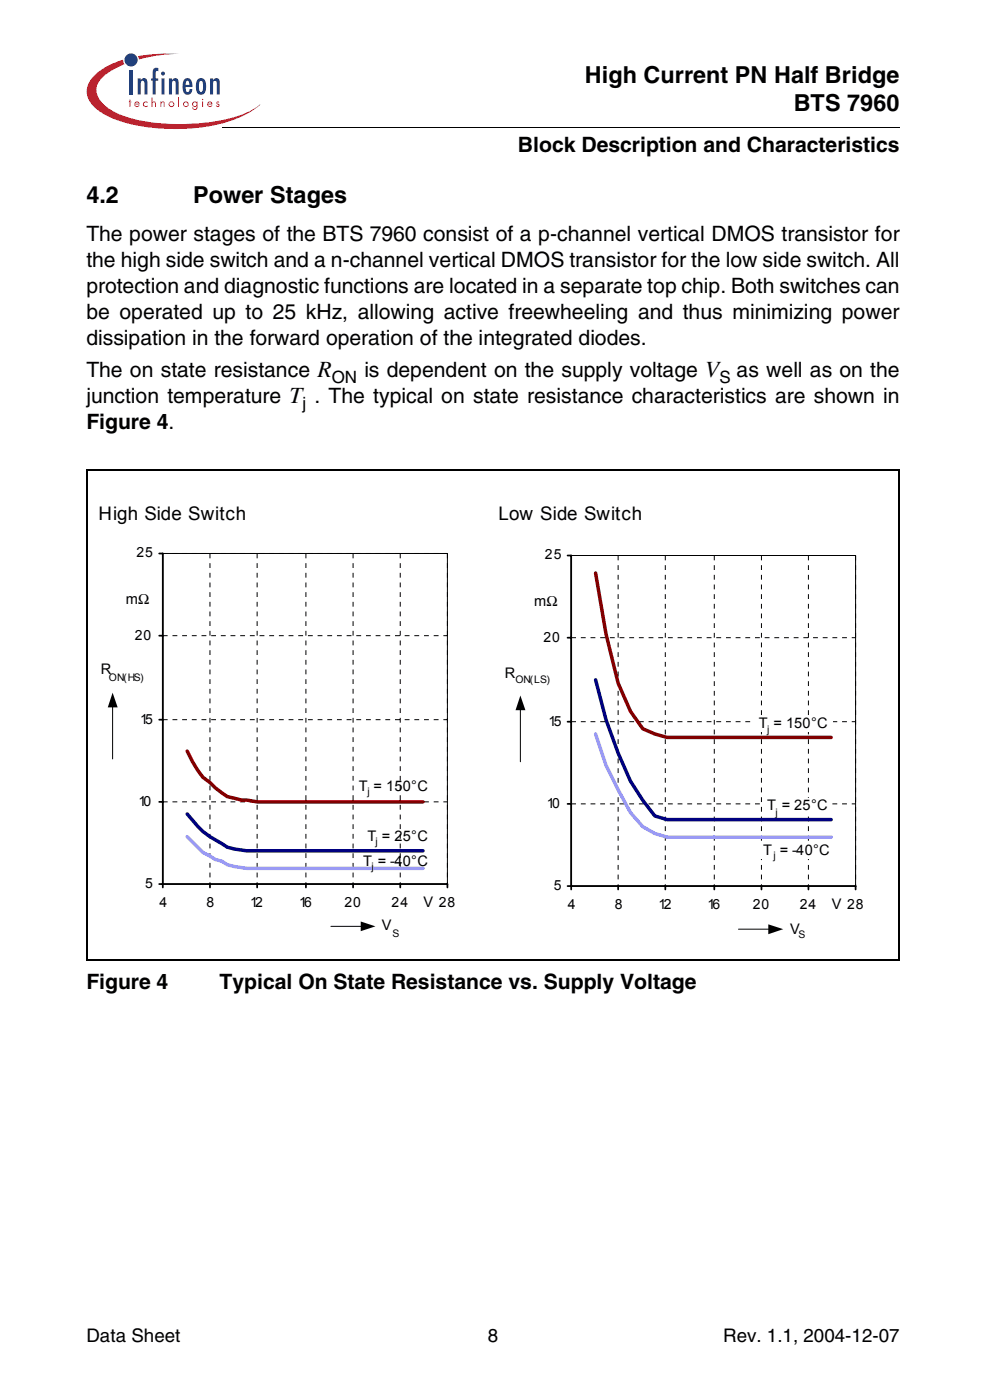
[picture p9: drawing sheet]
<svg xmlns="http://www.w3.org/2000/svg" width="207mm" height="294mm" viewBox="0 0 207 294" stroke-linecap="round" stroke-linejoin="round" font-family="sans-serif">
<g fill="#c82434">
<path d="M27.2 20.9h.2v.4h.2v.2h-.2v1h-.2v-1h-.1z"/>
<path d="M30.2 21.5l.6-.2 .2 .1v.3a.42 .42 0 0 0-.6-.1 .42 .42 0 0 0 0 .6 .42 .42 0 0 0 .6-.1v.3a.6 .6 0 0 1-.8-.1 .6 .6 0 0 1 0-.8z"/>
<path d="M31.8 20.5h.2v1l.4-.2 .3 .3 .1 .9h-.2l-.1-.8-.2-.2-.3 .2v.8h-.2z"/>
<path d="M33.7 21.3h.2v.2l.3-.2 .2 .1 .2 1.1h-.2v-.8l-.2-.2-.3 .2v.8h-.2z"/>
<path d="M37.4 20.5h.2v2h-.2z"/>
<path d="M45.5 21.5a.34 .34 0 0 1 .6 0h-.5l.1 .2a.4 .4 0 0 1 .4 .4 .4 .4 0 0 1-.3 .4 .4 .4 0 0 1-.5-.3l.6 .1-.1-.3a.4 .4 0 0 1-.3-.5z"/>
<path d="M29 11.8a36.8 36.8 0 0 1 8.7-.5 31.9 31.9 0 0 0-8.5 1.2z"/>
<path d="M19.9 15.8a14.7 14.7 0 0 1 6-3.3l.2 1a9.9 9.9 0 0 0-5.7 4.4 4 4 0 0 0 1.7 4.3 20.8 20.8 0 0 0 11.3 3.7 40 40 0 0 0 18.7-2.3l2.5-1.7a19.5 19.5 0 0 1-10.2 4.6 41.7 41.7 0 0 1-20.1-1.4 10 10 0 0 1-5.7-4.2 4.3 4.3 0 0 1 1.3-5.1z"/>
<path d="M28.5 21.6l.3-.1 .3 .3h-.7zM28.4 21.5a.59 .59 0 0 0 0 .9 .59 .59 0 0 0 .9-.2l-.2-.1-.2 .2a.37 .37 0 0 1-.5-.4h.9a.55 .55 0 0 0-.3-.5 .55 .55 0 0 0-.6 .1z"/>
<path d="M35.6 21.9a.41 .41 0 0 1 .8 0 .41 .41 0 0 1-.8 0zM35.4 21.9a.6 .6 0 0 0 1.2 0 .6 .6 0 0 0-1.2 0z"/>
<path d="M38.6 21.9a.45 .45 0 0 1 .9 0 .45 .45 0 0 1-.9 0zM38.4 21.9a.6 .6 0 0 0 1.2 0 .6 .6 0 0 0-1.2 0z"/>
<path d="M40.5 21.9a.4 .4 0 0 1 .8 0 .4 .4 0 0 1-.8 0zM40.5 21.5a.57 .57 0 0 0 0 .8 .57 .57 0 0 0 .8 0 .44 .44 0 0 1-.1 .5 .44 .44 0 0 1-.5 .1l-.1-.3h-.2a.57 .57 0 0 0 .6 .5 .57 .57 0 0 0 .5-.7v-1.1h-.2v.2l-.4-.2z"/>
<path d="M42.5 21.3h.2v1.2h-.2zM42.4 20.9a.15 .15 0 0 1 .3 0 .15 .15 0 0 1-.3 0z"/>
<path d="M43.8 21.6l.3-.1 .3 .3h-.7zM43.7 21.5a.59 .59 0 0 0 0 .9 .59 .59 0 0 0 .9-.2l-.2-.1-.2 .2a.37 .37 0 0 1-.5-.4h.9a.55 .55 0 0 0-.3-.5 .55 .55 0 0 0-.6 .1z"/>
</g>
<g fill="#18469d">
<path d="M27.2 14.8h.7v5.1h-.7z"/>
<path d="M28.9 16.5h.7v.4a.78 .78 0 0 1 1-.4 .78 .78 0 0 1 .4 1v2.4h-.7v-2.6l-.4-.3a.58 .58 0 0 0-.3 .7v2.2h-.7z"/>
<path d="M32.2 14.5a.91 .91 0 0 1 1.1-.2v.7l-.3-.1-.3 .3v1.3h.5v.5h-.5v2.9h-.6v-2.9h-.4v-.5h.4v-1.5z"/>
<path d="M35.5 16.5h.6v.4a.78 .78 0 0 1 1.1-.4 .78 .78 0 0 1 .3 1v2.4h-.6v-2.6l-.4-.3a.58 .58 0 0 0-.4 .7v2.2h-.6z"/>
<path d="M44.1 16.5h.7v.4a.78 .78 0 0 1 1-.4 .78 .78 0 0 1 .4 1v2.4h-.7v-2.6l-.4-.3a.58 .58 0 0 0-.3 .7v2.2h-.7z"/>
<path d="M33.9 16.5h.7v3.4h-.7zM33.8 15.5a.45 .45 0 0 1 .9 0 .45 .45 0 0 1-.9 0z"/>
<path d="M39.1 17.1l.3-.1a.73 .73 0 0 1 .4 .8h-.8zM38.9 16.5a2.66 2.66 0 0 0 0 3.3 1.02 1.02 0 0 0 1.1-.1 1.02 1.02 0 0 0 .4-1h-.6l-.1 .6-.3 .1a.97 .97 0 0 1-.4-1.1l1.4-.1a1.54 1.54 0 0 0-1-1.8z"/>
<path d="M41.9 17.1l.3-.1a1.27 1.27 0 0 1 .4 1.5l-.1 .7-.3 .1a1.26 1.26 0 0 1-.4-1.4zM41.4 16.8l-.3 1.4a1.24 1.24 0 0 0 .3 1.3 1.24 1.24 0 0 0 1.3 .3 2.57 2.57 0 0 0 0-3.3l-.5-.1-.5 .1z"/>
<circle cx="27.5" cy="12.6" r="1.38"/>
</g>
<path d="M46.6 26.6l.1 .2z" fill="#000"/>
<path d="M46.7 26.7h142.3" fill="none" stroke="#000" stroke-width=".21"/>
<path d="M18.1 28.8h45.9v4.8h-45.9z" fill="#fff"/>
<g fill="none" stroke="#000" stroke-width=".21" stroke-dasharray="1 1 1 1 1 1 1 1" stroke-linecap="butt">
<path d="M34.2 116.3h59.8M44.1 116.3v69.5M54 116.3v69.5M64.2 116.3v69.5M74.2 116.3v69.5M84.1 116.3v69.5M94 116.3v69.5M120 116.7h59.7M129.8 116.7v69.5M139.7 116.7v69.5M150 116.7v69.5M159.9 116.7v69.5"/>
<path d="M169.8 116.7v69.5M179.7 116.7v69.5M34.2 133.6h59.8M120 134h59.7M34.2 151.2h59.8M120 151.7h59.7M34.2 168.5h59.8M120 168.9h59.7"/>
</g>
<path d="M34.2 116.3h59.8v69.5h-59.8zM120 116.7h59.7v69.5h-59.7zM23.7 148.4v11.1M109.3 149v11.1M69.5 194.7h6.5M155.1 195.3h6.5" fill="none" stroke="#000" stroke-width=".21"/>
<g fill="none" stroke="#000" stroke-width=".37">
<path d="M33.4 116.3h.8v70.2M119.2 116.7h.8v70.2M33.4 133.6h.8M119.2 134h.8M33.4 151.2h.8M119.2 151.7h.8M33.4 168.5h.8M119.2 168.9h.8M33.4 185.8h60.6v.7M44.1 185.8v.7M54 185.8v.7M64.2 185.8v.7"/>
<path d="M74.2 185.8v.7M84.1 185.8v.7M119.2 186.2h60.5v.7M129.8 186.2v.7M139.7 186.2v.7M150 186.2v.7M159.9 186.2v.7M169.8 186.2v.7"/>
</g>
<path d="M125.1 154.3l2.2 6.6 5.1 9.9 2.6 2.9 2.5 1.5 2.6 .7h34.5M39.3 175.8l3.3 3.3 2.6 1.5 1.4 .4 1.1 .7 4.1 .8h37" fill="none" stroke="#9a9aff" stroke-width=".73"/>
<path d="M125.1 142.9l2.2 8.4 2.5 7 2.6 5.9 2.6 4 2.5 3.3 2.6 .7h34.5M39.3 171.1a18.1 18.1 0 0 0 7.3 6.2l1.1 .7 4.1 .8h37" fill="none" stroke="#000080" stroke-width=".73"/>
<path d="M125.1 120.4l2.2 12.9 2.5 10.3 2.6 5.9 2.6 3.7 2.5 1.1 2.6 .7h34.5M39.3 157.8l1.1 2.3 2.2 3.3 1.5 1.1 1.1 1.1 2.5 1.8 3 .7h1.1l2.2 .4h34.8" fill="none" stroke="#800000" stroke-width=".73"/>
<path d="M23.7 145.6l1 3.1h-2.1zM109.3 146.2l1 3.1h-2zM75.8 193.7l3.1 1-3.1 1zM161.4 194.3l3.1 1-3.1 1z" fill="#000"/>
<g fill="#fff">
<path d="M158 150.5h16.8v3.3h-16.8z"/>
<path d="M160.1 167.8h14.2v3.2h-14.2z"/>
<path d="M159.5 177.1h15.2v3.3h-15.2z"/>
</g>
<path d="M18.3 98.7h170.6M18.3 98.6v103.2M188.8 98.7v103.3M18.1 201.8h170.7" fill="none" stroke="#000" stroke-width=".25"/>
<g font-size="4.9">
<text x="122.8" y="17.4">High Current PN Half Bridge</text>
<text x="166.7" y="23.3">BTS 7960</text>
<text x="18.1" y="42.6">4.2</text>
<text x="40.5" y="42.6">Power Stages</text>
</g>
<g font-size="4.4">
<text x="108.8" y="31.9">Block Description and Characteristics</text>
<text x="18.1" y="50.7">The power stages of the BTS 7960 consist of a p-channel vertical DMOS transistor for</text>
<text x="18.1" y="56.1">the high side switch and a n-channel vertical DMOS transistor for the low side switch. All</text>
<text x="18.1" y="61.5">protection and diagnostic functions are located in a separate top chip. Both switches can</text>
<text x="18.1" y="67">be operated up to 25 kHz, allowing active freewheeling and thus minimizing power</text>
<text x="18.1" y="72.4">dissipation in the forward operation of the integrated diodes.</text>
<text x="18.1" y="79.3">The on state resistance R</text>
<text x="76.5" y="79.3">is dependent on the supply voltage V</text>
<text x="154.7" y="79.3">as well as on the</text>
<text x="18.1" y="84.7">junction temperature T . The typical on state resistance characteristics are shown in</text>
<text x="18.1" y="90.2">Figure 4.</text>
<text x="18.1" y="207.9">Figure 4</text>
<text x="46.1" y="207.9">Typical On State Resistance vs. Supply Voltage</text>
</g>
<g font-size="3.9">
<text x="20.7" y="109.4">High Side Switch</text>
<text x="104.7" y="109.4">Low Side Switch</text>
<text x="18.1" y="282.1">Data Sheet</text>
<text x="102.4" y="282.1">8</text>
<text x="151.9" y="282.1">Rev. 1.1, 2004-12-07</text>
</g>
<g font-size="3.6">
<text x="69.7" y="80.4">ON</text>
<text x="151.1" y="80.4">S</text>
<text x="63.5" y="85.9">j</text>
</g>
<g font-size="3.1">
<text x="26.4" y="126.9">mΩ</text>
<text x="112.2" y="127.3">mΩ</text>
<text x="21.2" y="141.7">R</text>
<text x="106" y="142.6">R</text>
<text x="159.4" y="153.1">T = 150°C</text>
<text x="75.4" y="166.2">T = 150°C</text>
<text x="161.1" y="170.1">T = 25°C</text>
<text x="77.2" y="176.7">T = 25°C</text>
<text x="160.3" y="179.7">T = -40°C</text>
<text x="76.3" y="181.9">T = -40°C</text>
<text x="89" y="190.7">V 28</text>
<text x="174.7" y="191.1">V 28</text>
<text x="80.2" y="195.5">V</text>
<text x="165.9" y="196.4">V</text>
</g>
<g font-size="2.9">
<text x="28.7" y="117.1">25</text>
<text x="114.5" y="117.5">25</text>
<text x="28.3" y="134.4">20</text>
<text x="114.1" y="134.8">20</text>
<text x="29.4" y="152">15</text>
<text x="115.2" y="152.5">15</text>
<text x="29.1" y="169.3">10</text>
<text x="114.8" y="169.7">10</text>
<text x="30.5" y="186.6">5</text>
<text x="33.5" y="190.6">4</text>
<text x="43.4" y="190.6">8</text>
<text x="52.5" y="190.6">12</text>
<text x="62.8" y="190.6">16</text>
<text x="72.3" y="190.6">20</text>
<text x="82.2" y="190.6">24</text>
<text x="116.3" y="187">5</text>
<text x="119.2" y="191">4</text>
<text x="129.1" y="191">8</text>
<text x="138.3" y="191">12</text>
<text x="148.6" y="191">16</text>
<text x="158.1" y="191">20</text>
<text x="168" y="191">24</text>
</g>
<g font-size="2.2">
<text x="22.9" y="143">ON(HS)</text>
<text x="108.2" y="143.5">ON(LS)</text>
<text x="161.1" y="154">j</text>
<text x="77.2" y="167.1">j</text>
<text x="162.9" y="171.4">j</text>
<text x="78.9" y="177.6">j</text>
<text x="78" y="182.8">j</text>
<text x="162.5" y="180.6">j</text>
<text x="82.4" y="196.8">S</text>
<text x="167.7" y="197.2">S</text>
</g>
</svg>
